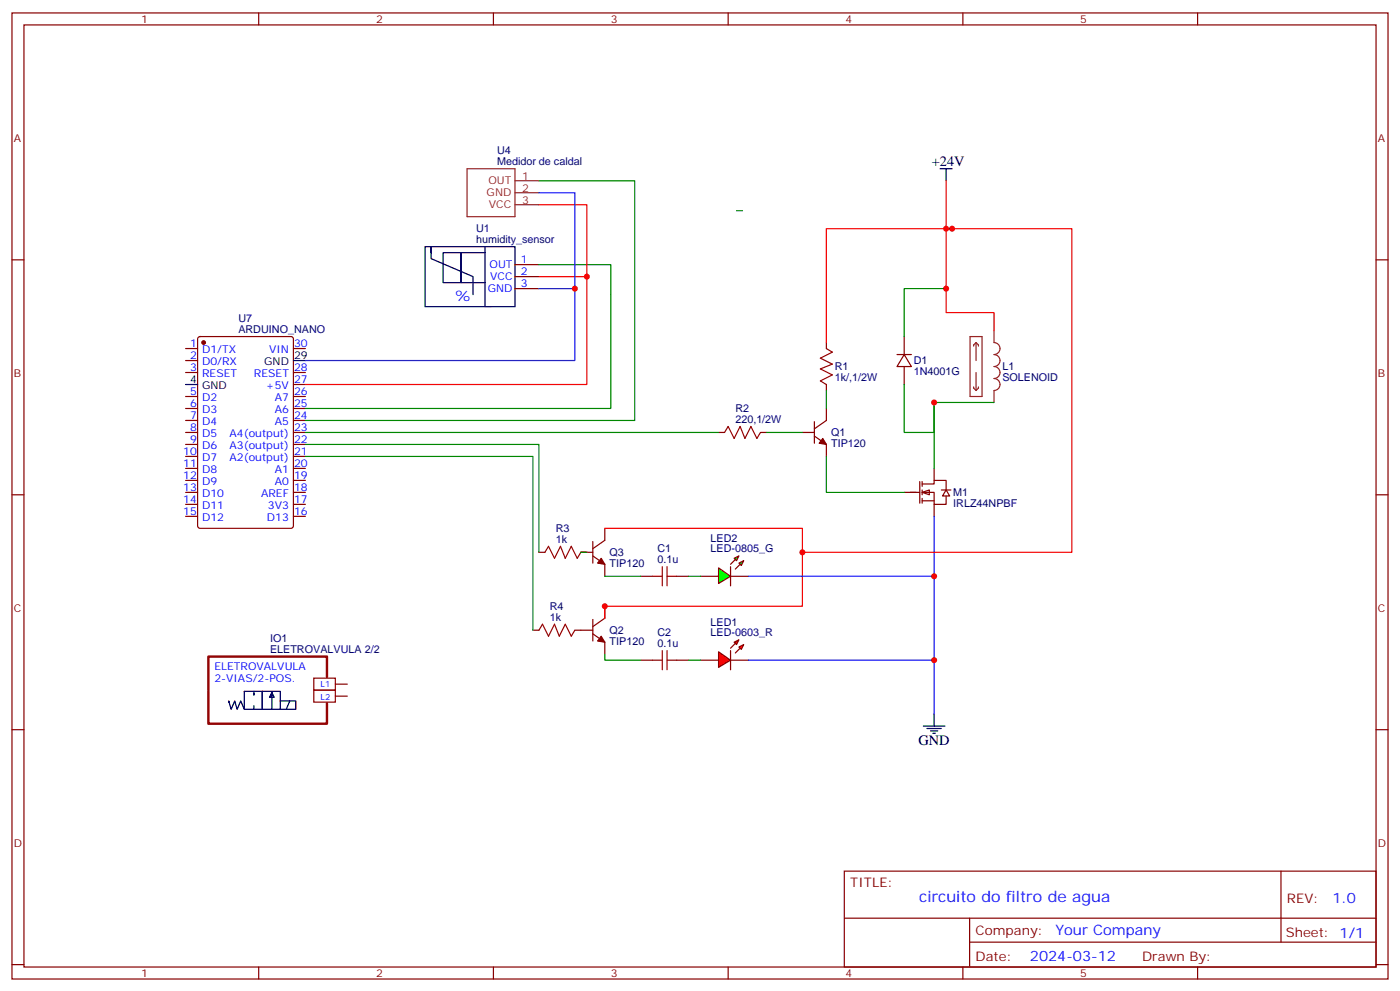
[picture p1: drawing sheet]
<svg xmlns="http://www.w3.org/2000/svg" width="412mm" height="292mm" viewBox="0 0 412 292" stroke-linecap="round" stroke-linejoin="round" font-family="sans-serif">
<g fill="none" stroke="#870000" stroke-width=".35">
<path d="M3.5 3.8h405.4v284.3h-405.4zM7.1 7.3h398.2v277.3h-398.2zM76.2 3.8v3.5M145.3 3.8v3.5M214.5 3.8v3.5M283.6 3.8v3.5M352.8 3.8v3.5M3.5 76.5h3.6M405.3 76.5h3.6M58.4 99.3l.5-.2h26.8l.7 .4v55.3l-.4 .6-27.1 .1-.6-.5-.1-55.2zM54.7 102.6h3.5M54.7 106.1h3.5"/>
<path d="M54.7 109.6h3.5M54.7 116.7h3.5M86.4 102.6h3.6M86.4 109.6h3.6M86.4 116.7h3.6M86.4 113.2h3.6M243.4 100.8v1.8M243.4 113.2v1.7M54.7 120.2h3.5M54.7 123.8h3.5M54.7 127.3h3.5M54.7 130.8h3.5"/>
<path d="M54.7 134.3h3.5M54.7 137.9h3.5M86.4 120.2h3.6M86.4 123.8h3.6M86.4 127.3h3.6M86.4 130.8h3.6M86.4 134.3h3.6M86.4 137.9h3.6M211.7 127.3h1.7M224 127.3h1.8M236.4 127.3h3.5M239.9 128.3l3.5 2.5v3.5"/>
<path d="M239.9 124.1v6.4M243.4 120.2v3.6l-3.5 2.4M3.5 145.6h3.6M54.7 141.4h3.5M54.7 144.9h3.5M54.7 148.4h3.5M54.7 152h3.5M86.4 141.4h3.6M86.4 144.9h3.6M86.4 148.4h3.6M86.4 152h3.6M405.3 145.6h3.6"/>
<path d="M3.5 214.8h3.6M405.3 214.8h3.6M248.7 256.4h156.6v28.2h-156.6zM377.3 256.4v20.9M248.7 270.2h156.5M285.6 277.3h119.6M285.6 270.2v14.2M3.5 283.9h3.6M76.2 284.6v3.5M145.3 284.6v3.5M214.5 284.6v3.5M283.6 284.6v3.5"/>
<path d="M352.8 284.6v3.5M405.3 283.9h3.6"/>
</g>
<g fill="#870000" stroke="#870000" stroke-width=".35">
<path d="M242.4 129l1 1.8-2.1-.3z"/>
<circle cx="60" cy="100.8" r=".53"/>
</g>
<path d="M276.9 49.7h3.6M278.7 49.7v3.5M54.7 113.2h3.5M86.4 106.1h3.6M272 213.7h6.3M273 214.4h4.3M274.1 215.1h2.1M274.8 215.8h.7M275.2 210.2v3.5" fill="none" stroke="#000" stroke-width=".35"/>
<path d="M285.8 99.1h3.5v17.6h-3.5zM292.8 97.3v3.5a1.76 1.76 0 0 1 1.8 1.8 1.76 1.76 0 0 1-1.8 1.8 1.76 1.76 0 0 1 1.8 1.7 1.76 1.76 0 0 1-1.8 1.8 1.76 1.76 0 0 1 1.8 1.7 1.76 1.76 0 0 1-1.8 1.8 1.76 1.76 0 0 1 1.8 1.8 1.76 1.76 0 0 1-1.8 1.7v3.6M286.8 113.9v.3l.7 .7M287.5 100.8v5.3M287.5 109.6v5.3M287.5 100.8l-.7 .7v.4M287.5 100.8l.7 .7v.4M288.2 113.9v.3l-.7 .7" fill="none" stroke="#8c2424" stroke-width=".35"/>
<path d="M243.4 102.6l1.8 1-3.5 1.8 3.5 1.8-3.5 1.4 3.5 1.7-3.5 1.8 1.7 1.1M213.4 127.3l1.1-1.8 1.8 3.5 1.7-3.5 1.4 3.5 1.8-3.5 1.8 3.5 1-1.7" fill="none" stroke="#a10000" stroke-width=".35"/>
<g fill="#fff" stroke="#870000" stroke-width=".35">
<path d="M271.6 144.9l2.2-.7v1.4z"/>
<path d="M278.7 144.2l1.1 1.8h-2.2z"/>
</g>
<g fill="none" stroke="#870000" stroke-width=".35">
<path d="M266.3 99.1v5.3M264.2 104.4h4.3M266.3 104.4l2.2 3.5h-4.3zM266.3 107.9v5.3M275.2 137.9v3.5M266.3 144.9h4.6M270.9 141.7v6.4M271.6 142.5h3.6v-1.1h3.5v2.8M271.6 144.9h3.6v3.5h3.5v-2.4M271.6 147.4h3.6M271.6 141.7v1.5M271.6 144.2v1.4"/>
<path d="M271.6 146.7v1.4M275.2 148.4v3.6M277.3 144.2h2.8"/>
</g>
<path d="M243.4 114.9v5.3M225.8 127.3h10.6M243.4 134.3v10.6h22.9" fill="none" stroke="#008700" stroke-width=".35"/>
<path d="M275.2 152v58.2" fill="none" stroke="#00f" stroke-width=".35"/>
<g fill="#f00" stroke="#870000" stroke-width=".35">
<path d="M211.7 191.8l3.5 2.5-3.5 2.1z"/>
<path d="M215.2 191.5v5.6z"/>
</g>
<g fill="#870000" stroke="#870000" stroke-width=".35">
<path d="M215.2 190.8l1.4-1.4z"/>
<path d="M216.6 192.2l1.4-1.4z"/>
</g>
<g fill="#f00" stroke="#870000" stroke-width=".35">
<path d="M216.3 189l1.4-.7-.7 1.4z"/>
<path d="M217.7 190.4l1.4-.7-.7 1.4z"/>
</g>
<path d="M206.4 169.6h5.3M215.2 169.6h5.3M206.4 194.3h5.3M215.2 194.3h5.3" fill="none" stroke="#870000" stroke-width=".35"/>
<g fill="#0f0" stroke="#870000" stroke-width=".35">
<path d="M217.7 165.7l1.4-.7-.7 1.4z"/>
<path d="M216.3 164.3l1.4-.7-.7 1.4z"/>
</g>
<g fill="#870000" stroke="#870000" stroke-width=".35">
<path d="M216.6 167.5l1.4-1.4z"/>
<path d="M215.2 166.1l1.4-1.4z"/>
</g>
<path d="M215.2 166.8v5.6z" fill="#f00" stroke="#870000" stroke-width=".35"/>
<path d="M211.7 167.1l3.5 2.5-3.5 2.1z" fill="#0f0" stroke="#870000" stroke-width=".35"/>
<path d="M137.6 49.7h14.1v14.1h-14.1zM151.7 56.7h7M151.7 53.2h7M151.7 60.3h7" fill="none" stroke="#8c2424" stroke-width=".35"/>
<g fill="none" stroke="#008700" stroke-width=".35">
<path d="M158.7 53.2h28.3v70.6h-97M158.7 77.9h21.2v42.3h-89.9M217 62h1.7M278.7 67.3h1.8M278.7 84.9h-12.4v14.2M266.3 113.2v14.1h8.9v-8.8M292.8 118.5h-17.6v19.4M90 130.8h68.7v31.8M90 134.3h67v51.2M90 127.3h121.7M171.1 162.6h1.8M178.2 169.6h10.5"/>
<path d="M202.8 169.6h3.6M178.2 192.5v1.8h10.5M202.8 194.3h3.6"/>
</g>
<path d="M160.5 162.6l1.1-1.8 1.7 3.5 1.8-3.5 1.4 3.5 1.8-3.5 1.7 3.5 1.1-1.7M192.3 169.6h2.8M195.1 166.8v5.6M196.5 169.6h2.8M196.5 166.8v5.6M158.7 185.5l1.1-1.8 1.8 3.6 1.7-3.6 1.4 3.6 1.8-3.6 1.8 3.6 1-1.8M192.3 194.3h2.8M195.1 191.5v5.6M196.5 191.5v5.6M196.5 194.3h2.8" fill="none" stroke="#a10000" stroke-width=".35"/>
<g fill="none" stroke="#870000" stroke-width=".35">
<path d="M151.7 77.9h7M151.7 81.4h7M151.7 84.9h7M174.6 159.4v6.3M178.2 155.5v3.5l-3.6 2.5M158.7 162.6h1.8M171.1 162.6h3.5M174.6 163.6l3.6 2.5v3.5M178.2 178.4v3.6l-3.6 2.4M188.7 169.6h3.6M199.3 169.6h3.5M157 185.5h1.7"/>
<path d="M169.3 185.5h5.3M174.6 186.5l3.6 2.5v3.5M174.6 182.3v6.4M188.7 194.3h3.6M199.3 194.3h3.5M98.8 204.9h3.5M98.8 201.4h3.5"/>
</g>
<path d="M278.7 53.2v14.1h37v95.3h-79.3M158.7 60.3h14.2v52.9h-82.9M158.7 81.4h14.2M292.8 97.3v-5.3h-14.1v-24.7h-35.3v33.5M178.2 155.5h58.2v22.9h-58.2v3.6" fill="none" stroke="#f00" stroke-width=".35"/>
<g fill="#870000" stroke="#870000" stroke-width=".35">
<path d="M177.1 187.3l1.1 1.7-2.2-.3z"/>
<path d="M177.1 164.3l1.1 1.8-2.2-.4z"/>
</g>
<path d="M158.7 56.7h10.6v28.2M158.7 84.9h10.6v21.2h-79.3M220.5 169.6h54.7M220.5 194.3h54.7" fill="none" stroke="#00f" stroke-width=".35"/>
<path d="M92.4 199.6h6.4v3.5h-6.4zM92.4 203.1h6.4v3.6h-6.4z" fill="none" stroke="#900" stroke-width=".35"/>
<path d="M96.3 199.2v-5.9h-34.9v9.8M61.4 203.5v9.5h34.9v-6" fill="none" stroke="#900" stroke-width=".71"/>
<path d="M125.2 72.6h26.5v17.6h-26.5zM127 74.4v-1.8v3.5l12.3 5.3v5.3M142.9 72.6v17.6h1.7M142.9 74.4h-7.1v8.8h-5.3v-8.8h5.3v8.8h7.1M67.4 206.7v-.4l.7 2.5 1-2.5 .7 2.5 1.1-2.5 1.1 2.5M72 203.5h5.3v5.3h-5.3zM74.8 203.5v1v-.3M74.8 207.7v1.1M77.3 203.5h5.2v5.3h-5.2zM80.1 204.5v-.7l.7 1.4h-1.4l.7-1.4v5M82.5 206.3h4.6v2.5h-4.6M85.4 206.3l-1.1 2.5" fill="none" stroke="#000" stroke-width=".35"/>
<g fill="#c00">
<circle cx="275.2" cy="118.5" r=".88"/>
<circle cx="275.2" cy="194.3" r=".88"/>
<circle cx="275.2" cy="169.6" r=".88"/>
<circle cx="236.4" cy="162.6" r=".88"/>
<circle cx="278.7" cy="67.3" r=".88"/>
<circle cx="280.5" cy="67.3" r=".88"/>
<circle cx="178.2" cy="178.4" r=".88"/>
<circle cx="172.9" cy="81.4" r=".88"/>
<circle cx="169.3" cy="84.9" r=".88"/>
<circle cx="278.7" cy="84.9" r=".88"/>
</g>
<text font-size="4.6" fill="#00f" x="270.8" y="265.4">circuito do filtro de agua</text>
<g font-size="4.2">
<text x="274.5" y="49">+24V</text>
<text x="270.6" y="219.4">GND</text>
</g>
<g font-size="4.2" fill="#00f">
<text x="134.1" y="88.6">%</text>
<text x="392.5" y="265.7">1.0</text>
<text x="310.9" y="275.2">Your Company</text>
<text x="303.4" y="282.9">2024-03-12</text>
</g>
<g font-size="3.9" fill="#800">
<text x="250.5" y="261">TITLE:</text>
<text x="379.1" y="265.7">REV:</text>
<text x="287.4" y="275.2">Company:</text>
<text x="378.7" y="275.8">Sheet: 1/1</text>
<text x="287.4" y="282.9">Date:</text>
<text x="336.4" y="282.9">Drawn By:</text>
</g>
<g font-size="3.2" fill="#800">
<text x="41.6" y="6.8">1</text>
<text x="110.8" y="6.8">2</text>
<text x="179.9" y="6.8">3</text>
<text x="249.1" y="6.8">4</text>
<text x="318.2" y="6.8">5</text>
<text x="4.1" y="41.9">A</text>
<text x="405.9" y="41.9">A</text>
<text x="4.1" y="111.1">B</text>
<text x="405.9" y="111.1">B</text>
<text x="4.1" y="180.2">C</text>
<text x="405.9" y="180.2">C</text>
<text x="4.1" y="249.3">D</text>
<text x="405.9" y="249.3">D</text>
<text x="41.6" y="287.6">1</text>
<text x="110.8" y="287.6">2</text>
<text x="179.9" y="287.6">3</text>
<text x="249.1" y="287.6">4</text>
<text x="318.2" y="287.6">5</text>
</g>
<g font-size="3.2" fill="#000080">
<text x="146.4" y="45.3">U4</text>
<text x="146.4" y="48.5">Medidor de caldal</text>
<text x="140.2" y="71.5">humidity_sensor</text>
<text x="140.2" y="68.3">U1</text>
<text x="70.2" y="94.8">U7</text>
<text x="70.2" y="98">ARDUINO_NANO</text>
<text x="269.2" y="107.2">D1</text>
<text x="245.9" y="112.2">1k/,1/2W</text>
<text x="245.9" y="109">R1</text>
<text x="269.2" y="110.5">1N4001G</text>
<text x="295.3" y="112.2">SOLENOID</text>
<text x="295.3" y="109">L1</text>
<text x="216.6" y="124.5">220,1/2W</text>
<text x="216.6" y="121.2">R2</text>
<text x="244.8" y="131.6">TIP120</text>
<text x="244.8" y="128.4">Q1</text>
<text x="280.8" y="149.3">IRLZ44NPBF</text>
<text x="280.8" y="146.1">M1</text>
<text x="163.7" y="159.7">1k</text>
<text x="163.7" y="156.5">R3</text>
<text x="209.3" y="159.6">LED2</text>
<text x="179.6" y="166.9">TIP120</text>
<text x="179.6" y="163.7">Q3</text>
<text x="193.7" y="165.7">0.1u</text>
<text x="193.7" y="162.5">C1</text>
<text x="209.3" y="162.6">LED-0805_G</text>
<text x="161.9" y="179.4">R4</text>
<text x="161.9" y="182.7">1k</text>
<text x="209.3" y="184.3">LED1</text>
<text x="79.5" y="189">IO1</text>
<text x="179.6" y="189.9">TIP120</text>
<text x="179.6" y="186.6">Q2</text>
<text x="193.7" y="190.4">0.1u</text>
<text x="193.7" y="187.2">C2</text>
<text x="209.3" y="187.3">LED-0603_R</text>
<text x="79.5" y="192.2">ELETROVALVULA 2/2</text>
</g>
<g font-size="3.2" fill="#8d2323">
<text x="153.8" y="52.8">1</text>
<text x="143.4" y="57.8">GND</text>
<text x="143.9" y="54.3">OUT</text>
<text x="153.8" y="59.9">3</text>
<text x="153.8" y="56.4">2</text>
<text x="144" y="61.3">VCC</text>
</g>
<g font-size="3.2" fill="#00f">
<text x="153.5" y="77.5">1</text>
<text x="144.2" y="79">OUT</text>
<text x="144.4" y="82.5">VCC</text>
<text x="153.5" y="81.1">2</text>
<text x="143.7" y="86">GND</text>
<text x="153.5" y="84.6">3</text>
<text x="56" y="102.2">1</text>
<text x="56" y="105.8">2</text>
<text x="59.5" y="104">D1/TX</text>
<text x="59.5" y="107.5">D0/RX</text>
<text x="79.2" y="104">VIN</text>
<text x="86.6" y="102.2">30</text>
<text x="56" y="109.3">3</text>
<text x="59.5" y="111.1">RESET</text>
<text x="74.8" y="111.1">RESET</text>
<text x="86.6" y="112.8">27</text>
<text x="86.6" y="109.3">28</text>
<text x="56" y="116.3">5</text>
<text x="56" y="119.9">6</text>
<text x="59.5" y="118.1">D2</text>
<text x="78.3" y="114.6">+5V</text>
<text x="80.9" y="118.1">A7</text>
<text x="86.6" y="119.9">25</text>
<text x="86.6" y="116.3">26</text>
<text x="56" y="123.4">7</text>
<text x="59.5" y="121.6">D3</text>
<text x="59.5" y="125.2">D4</text>
<text x="80.9" y="125.2">A5</text>
<text x="80.9" y="121.6">A6</text>
<text x="86.6" y="123.4">24</text>
<text x="56" y="126.9">8</text>
<text x="56" y="130.5">9</text>
<text x="59.5" y="128.7">D5</text>
<text x="67.6" y="128.7">A4(output)</text>
<text x="86.6" y="130.5">22</text>
<text x="86.6" y="126.9">23</text>
<text x="54" y="134">10</text>
<text x="54" y="137.5">11</text>
<text x="59.5" y="132.2">D6</text>
<text x="59.5" y="135.7">D7</text>
<text x="67.6" y="135.7">A2(output)</text>
<text x="67.6" y="132.2">A3(output)</text>
<text x="86.6" y="137.5">20</text>
<text x="86.6" y="134">21</text>
<text x="54" y="141">12</text>
<text x="59.5" y="139.3">D8</text>
<text x="59.5" y="142.8">D9</text>
<text x="80.9" y="142.8">A0</text>
<text x="80.9" y="139.3">A1</text>
<text x="86.6" y="141">19</text>
<text x="54" y="144.6">13</text>
<text x="54" y="148.1">14</text>
<text x="59.5" y="146.3">D10</text>
<text x="59.5" y="149.9">D11</text>
<text x="76.9" y="146.3">AREF</text>
<text x="78.9" y="149.9">3V3</text>
<text x="86.6" y="148.1">17</text>
<text x="86.6" y="144.6">18</text>
<text x="54" y="151.6">15</text>
<text x="59.5" y="153.4">D12</text>
<text x="78.6" y="153.4">D13</text>
<text x="86.6" y="151.6">16</text>
<text x="63.1" y="197.1">ELETROVALVULA</text>
<text x="63.1" y="200.7">2-VIAS/2-POS.</text>
</g>
<g font-size="3.2">
<text x="77.8" y="107.5">GND</text>
<text x="86.6" y="105.8">29</text>
<text x="56" y="112.8">4</text>
<text x="59.5" y="114.6">GND</text>
</g>
<g font-size="2.5" fill="#00f">
<text x="94.4" y="202.1">L1</text>
<text x="94.4" y="206">L2</text>
</g>
</svg>
